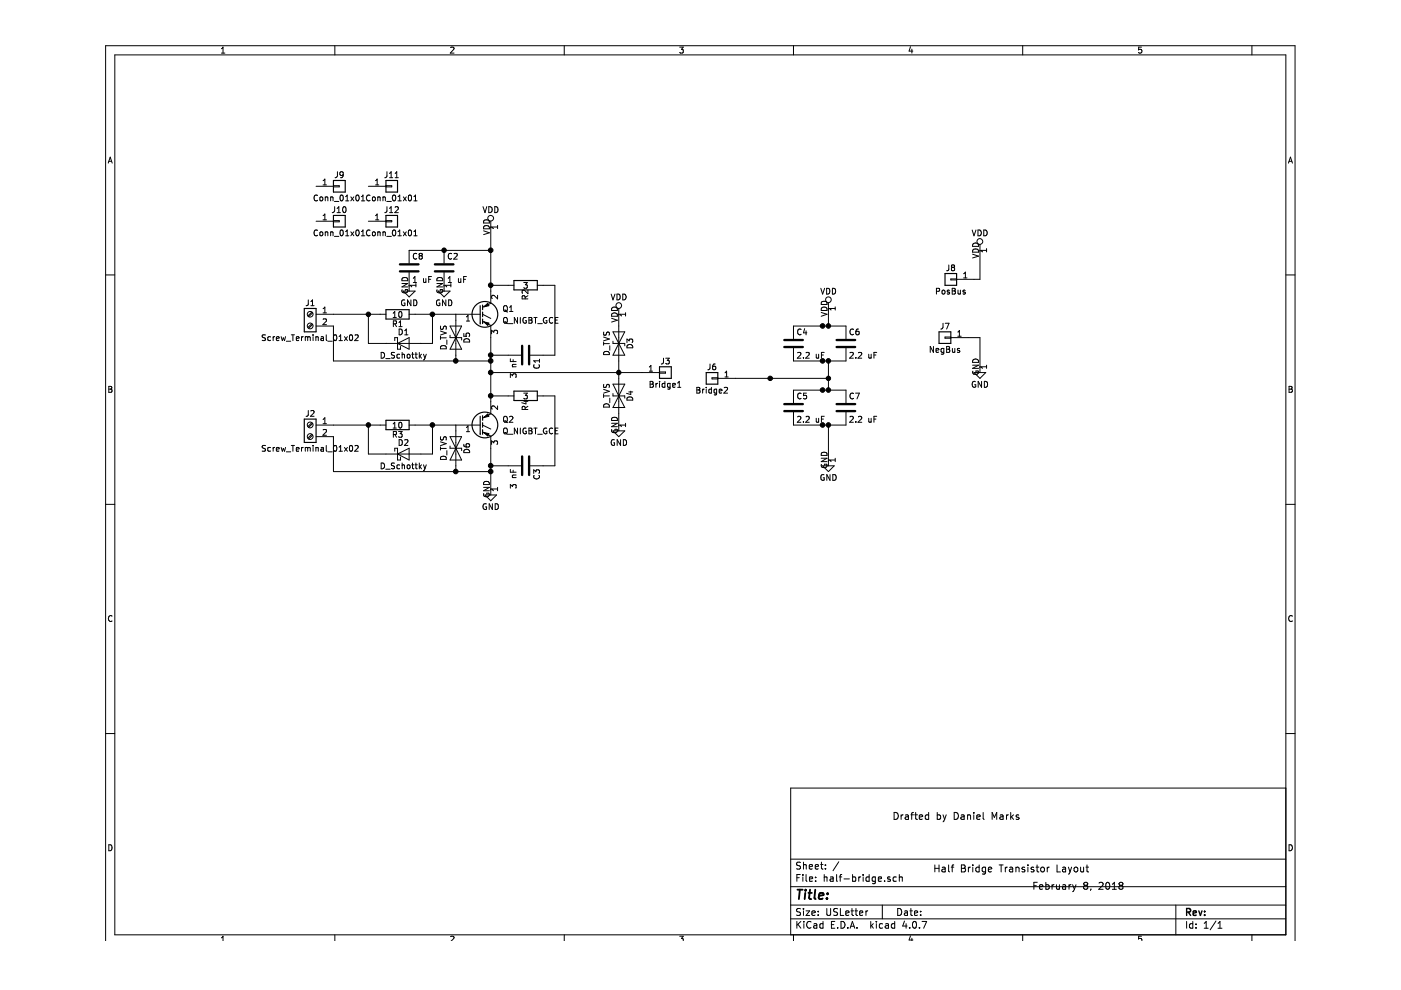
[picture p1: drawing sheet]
EESchema Schematic File Version 2
LIBS:power
LIBS:device
LIBS:switches
LIBS:relays
LIBS:motors
LIBS:transistors
LIBS:conn
LIBS:linear
LIBS:regul
LIBS:74xx
LIBS:cmos4000
LIBS:adc-dac
LIBS:memory
LIBS:xilinx
LIBS:microcontrollers
LIBS:dsp
LIBS:microchip
LIBS:analog_switches
LIBS:motorola
LIBS:texas
LIBS:intel
LIBS:audio
LIBS:interface
LIBS:digital-audio
LIBS:philips
LIBS:display
LIBS:cypress
LIBS:siliconi
LIBS:opto
LIBS:atmel
LIBS:contrib
LIBS:valves
LIBS:half-bridge-cache
EELAYER 25 0
EELAYER END
$Descr USLetter 11000 8500
encoding utf-8
Sheet 1 1
Title ""
Date ""
Rev ""
Comp ""
Comment1 ""
Comment2 ""
Comment3 ""
Comment4 ""
$EndDescr
$Comp
L Q_NIGBT_GCE Q1
U 1 1
P 3600 2700
F 0 "Q1" H 3800 2750 50  0000 L CNN
F 1 "Q_NIGBT_GCE" H 3800 2650 50  0000 L CNN
F 2 "TO_SOT_Packages_THT:TO-247_TO-3P_Vertical" H 3800 2800 50  0001 C CNN
F 3 "" H 3600 2700 50  0001 C CNN
	1    3600 2700
	1    0    0    -1  
$EndComp
$Comp
L R R1
U 1 1
P 2900 2700
F 0 "R1" V 2980 2700 50  0000 C CNN
F 1 "10" V 2900 2700 50  0000 C CNN
F 2 "Resistors_THT:R_Axial_DIN0411_L9.9mm_D3.6mm_P12.70mm_Horizontal" V 2830 2700 50  0001 C CNN
F 3 "" H 2900 2700 50  0001 C CNN
	1    2900 2700
	0    1    1    0   
$EndComp
Wire Wire Line
	3050 2700 3400 2700
$Comp
L D_Schottky D1
U 1 1
P 2950 2950
F 0 "D1" H 2950 3050 50  0000 C CNN
F 1 "D_Schottky" H 2950 2850 50  0000 C CNN
F 2 "Diodes_THT:D_DO-41_SOD81_P10.16mm_Horizontal" H 2950 2950 50  0001 C CNN
F 3 "" H 2950 2950 50  0001 C CNN
	1    2950 2950
	1    0    0    -1  
$EndComp
Wire Wire Line
	3200 2700 3200 2950
Wire Wire Line
	3200 2950 3100 2950
Connection ~ 3200 2700
Wire Wire Line
	2800 2950 2650 2950
Wire Wire Line
	2650 2950 2650 2700
Wire Wire Line
	2350 2700 2750 2700
$Comp
L R R2
U 1 1
P 4000 2450
F 0 "R2" H 4080 2450 50  0000 C CNN
F 1 "3" V 4000 2450 50  0000 C CNN
F 2 "Resistors_THT:R_Axial_DIN0414_L11.9mm_D4.5mm_P15.24mm_Horizontal" V 3930 2450 50  0001 C CNN
F 3 "" H 4000 2450 50  0001 C CNN
	1    4000 2450
	0    1    1    0   
$EndComp
$Comp
L C C1
U 1 1
P 4000 3050
F 0 "C1" H 4025 3150 50  0000 L CNN
F 1 "3 nF" H 4025 2950 50  0000 L CNN
F 2 "Capacitors_THT:C_Rect_L11.5mm_W6.9mm_P10.00mm_MKT" H 4038 2900 50  0001 C CNN
F 3 "" H 4000 3050 50  0001 C CNN
	1    4000 3050
	0    1    1    0   
$EndComp
Connection ~ 3700 3050
$Comp
L VDD #PWR3
U 1 1
P 3700 1950
F 0 "#PWR3" H 3700 1800 50  0001 C CNN
F 1 "VDD" H 3700 2100 50  0000 C CNN
F 2 "" H 3700 1950 50  0001 C CNN
F 3 "" H 3700 1950 50  0001 C CNN
	1    3700 1950
	1    0    0    -1  
$EndComp
Connection ~ 3700 2450
Wire Wire Line
	3700 2900 3700 3450
Wire Wire Line
	3700 2450 3850 2450
Wire Wire Line
	4150 2450 4250 2450
Wire Wire Line
	4250 2450 4250 3050
Wire Wire Line
	4250 3050 4150 3050
Wire Wire Line
	3700 3050 3850 3050
$Comp
L Q_NIGBT_GCE Q2
U 1 1
P 3600 3650
F 0 "Q2" H 3800 3700 50  0000 L CNN
F 1 "Q_NIGBT_GCE" H 3800 3600 50  0000 L CNN
F 2 "TO_SOT_Packages_THT:TO-247_TO-3P_Vertical" H 3800 3750 50  0001 C CNN
F 3 "" H 3600 3650 50  0001 C CNN
	1    3600 3650
	1    0    0    -1  
$EndComp
$Comp
L R R3
U 1 1
P 2900 3650
F 0 "R3" V 2980 3650 50  0000 C CNN
F 1 "10" V 2900 3650 50  0000 C CNN
F 2 "Resistors_THT:R_Axial_DIN0411_L9.9mm_D3.6mm_P12.70mm_Horizontal" V 2830 3650 50  0001 C CNN
F 3 "" H 2900 3650 50  0001 C CNN
	1    2900 3650
	0    1    1    0   
$EndComp
Wire Wire Line
	3050 3650 3400 3650
$Comp
L D_Schottky D2
U 1 1
P 2950 3900
F 0 "D2" H 2950 4000 50  0000 C CNN
F 1 "D_Schottky" H 2950 3800 50  0000 C CNN
F 2 "Diodes_THT:D_DO-41_SOD81_P10.16mm_Horizontal" H 2950 3900 50  0001 C CNN
F 3 "" H 2950 3900 50  0001 C CNN
	1    2950 3900
	1    0    0    -1  
$EndComp
Wire Wire Line
	3200 3650 3200 3900
Wire Wire Line
	3200 3900 3100 3900
Connection ~ 3200 3650
Wire Wire Line
	2800 3900 2650 3900
Wire Wire Line
	2650 3900 2650 3650
Wire Wire Line
	2350 3650 2750 3650
$Comp
L R R4
U 1 1
P 4000 3400
F 0 "R4" H 4080 3400 50  0000 C CNN
F 1 "3" V 4000 3400 50  0000 C CNN
F 2 "Resistors_THT:R_Axial_DIN0414_L11.9mm_D4.5mm_P15.24mm_Horizontal" V 3930 3400 50  0001 C CNN
F 3 "" H 4000 3400 50  0001 C CNN
	1    4000 3400
	0    1    1    0   
$EndComp
$Comp
L C C3
U 1 1
P 4000 4000
F 0 "C3" H 4025 4100 50  0000 L CNN
F 1 "3 nF" H 4025 3900 50  0000 L CNN
F 2 "Capacitors_THT:C_Rect_L11.5mm_W6.9mm_P10.00mm_MKT" H 4038 3850 50  0001 C CNN
F 3 "" H 4000 4000 50  0001 C CNN
	1    4000 4000
	0    1    1    0   
$EndComp
Connection ~ 3700 4000
Connection ~ 3700 3400
Wire Wire Line
	3700 3850 3700 4200
Wire Wire Line
	3700 3400 3850 3400
Wire Wire Line
	4150 3400 4250 3400
Wire Wire Line
	4250 3400 4250 4000
Wire Wire Line
	4250 4000 4150 4000
Wire Wire Line
	3700 4000 3850 4000
$Comp
L GND #PWR4
U 1 1
P 3700 4200
F 0 "#PWR4" H 3700 3950 50  0001 C CNN
F 1 "GND" H 3700 4050 50  0000 C CNN
F 2 "" H 3700 4200 50  0001 C CNN
F 3 "" H 3700 4200 50  0001 C CNN
	1    3700 4200
	1    0    0    -1  
$EndComp
$Comp
L C C2
U 1 1
P 3300 2300
F 0 "C2" H 3325 2400 50  0000 L CNN
F 1 "1 uF" H 3325 2200 50  0000 L CNN
F 2 "Capacitors_THT:C_Rect_L24.0mm_W12.2mm_P22.50mm_MKT" H 3338 2150 50  0001 C CNN
F 3 "" H 3300 2300 50  0001 C CNN
	1    3300 2300
	1    0    0    -1  
$EndComp
$Comp
L GND #PWR2
U 1 1
P 3300 2450
F 0 "#PWR2" H 3300 2200 50  0001 C CNN
F 1 "GND" H 3300 2300 50  0000 C CNN
F 2 "" H 3300 2450 50  0001 C CNN
F 3 "" H 3300 2450 50  0001 C CNN
	1    3300 2450
	1    0    0    -1  
$EndComp
Wire Wire Line
	3000 2150 3700 2150
Connection ~ 3700 2150
$Comp
L Screw_Terminal_01x02 J1
U 1 1
P 2150 2700
F 0 "J1" H 2150 2800 50  0000 C CNN
F 1 "Screw_Terminal_01x02" H 2150 2500 50  0000 C CNN
F 2 "Connectors_Terminal_Blocks:TerminalBlock_bornier-2_P5.08mm" H 2150 2700 50  0001 C CNN
F 3 "" H 2150 2700 50  0001 C CNN
	1    2150 2700
	-1   0    0    -1  
$EndComp
Connection ~ 2650 2700
Wire Wire Line
	2350 2800 2350 3100
$Comp
L Screw_Terminal_01x02 J2
U 1 1
P 2150 3650
F 0 "J2" H 2150 3750 50  0000 C CNN
F 1 "Screw_Terminal_01x02" H 2150 3450 50  0000 C CNN
F 2 "Connectors_Terminal_Blocks:TerminalBlock_bornier-2_P5.08mm" H 2150 3650 50  0001 C CNN
F 3 "" H 2150 3650 50  0001 C CNN
	1    2150 3650
	-1   0    0    -1  
$EndComp
Connection ~ 2650 3650
Wire Wire Line
	2350 3750 2350 4050
$Comp
L VDD #PWR7
U 1 1
P 6600 2650
F 0 "#PWR7" H 6600 2500 50  0001 C CNN
F 1 "VDD" H 6600 2800 50  0000 C CNN
F 2 "" H 6600 2650 50  0001 C CNN
F 3 "" H 6600 2650 50  0001 C CNN
	1    6600 2650
	1    0    0    -1  
$EndComp
$Comp
L GND #PWR8
U 1 1
P 6600 3950
F 0 "#PWR8" H 6600 3700 50  0001 C CNN
F 1 "GND" H 6600 3800 50  0000 C CNN
F 2 "" H 6600 3950 50  0001 C CNN
F 3 "" H 6600 3950 50  0001 C CNN
	1    6600 3950
	1    0    0    -1  
$EndComp
$Comp
L Conn_01x01 J3
U 1 1
P 5200 3200
F 0 "J3" H 5200 3300 50  0000 C CNN
F 1 "Bridge1" H 5200 3100 50  0000 C CNN
F 2 "Connectors:1pin" H 5200 3200 250 0001 C CNN
F 3 "" H 5200 3200 50  0001 C CNN
	1    5200 3200
	1    0    0    -1  
$EndComp
Wire Wire Line
	5000 3200 3700 3200
Connection ~ 3700 3200
$Comp
L Conn_01x01 J6
U 1 1
P 5600 3250
F 0 "J6" H 5600 3350 50  0000 C CNN
F 1 "Bridge2" H 5600 3150 50  0000 C CNN
F 2 "Connectors:1pin" H 5600 3250 250 0001 C CNN
F 3 "" H 5600 3250 50  0001 C CNN
	1    5600 3250
	-1   0    0    -1  
$EndComp
Wire Wire Line
	5800 3250 6600 3250
Connection ~ 6100 3250
$Comp
L GND #PWR10
U 1 1
P 7900 3150
F 0 "#PWR10" H 7900 2900 50  0001 C CNN
F 1 "GND" H 7900 3000 50  0000 C CNN
F 2 "" H 7900 3150 50  0001 C CNN
F 3 "" H 7900 3150 50  0001 C CNN
	1    7900 3150
	1    0    0    -1  
$EndComp
$Comp
L Conn_01x01 J7
U 1 1
P 7600 2900
F 0 "J7" H 7600 3000 50  0000 C CNN
F 1 "NegBus" H 7600 2800 50  0000 C CNN
F 2 "Connectors:1pin" H 7600 2900 250 0001 C CNN
F 3 "" H 7600 2900 50  0001 C CNN
	1    7600 2900
	-1   0    0    -1  
$EndComp
Wire Wire Line
	7800 2900 7900 2900
Wire Wire Line
	7900 2900 7900 3150
$Comp
L VDD #PWR9
U 1 1
P 7900 2150
F 0 "#PWR9" H 7900 2000 50  0001 C CNN
F 1 "VDD" H 7900 2300 50  0000 C CNN
F 2 "" H 7900 2150 50  0001 C CNN
F 3 "" H 7900 2150 50  0001 C CNN
	1    7900 2150
	1    0    0    -1  
$EndComp
$Comp
L Conn_01x01 J8
U 1 1
P 7650 2400
F 0 "J8" H 7650 2500 50  0000 C CNN
F 1 "PosBus" H 7650 2300 50  0000 C CNN
F 2 "Connectors:1pin" H 7650 2400 250 0001 C CNN
F 3 "" H 7650 2400 50  0001 C CNN
	1    7650 2400
	-1   0    0    -1  
$EndComp
Wire Wire Line
	7850 2400 7900 2400
Wire Wire Line
	7900 2400 7900 2150
Wire Wire Line
	2350 4050 3700 4050
Connection ~ 3700 4050
Wire Wire Line
	2350 3100 3700 3100
Connection ~ 3700 3100
Wire Wire Line
	3700 1950 3700 2500
$Comp
L Conn_01x01 J9
U 1 1
P 2400 1600
F 0 "J9" H 2400 1700 50  0000 C CNN
F 1 "Conn_01x01" H 2400 1500 50  0000 C CNN
F 2 "Connectors:1pin" H 2400 1600 150 0001 C CNN
F 3 "" H 2400 1600 50  0001 C CNN
	1    2400 1600
	1    0    0    -1  
$EndComp
$Comp
L Conn_01x01 J11
U 1 1
P 2850 1600
F 0 "J11" H 2850 1700 50  0000 C CNN
F 1 "Conn_01x01" H 2850 1500 50  0000 C CNN
F 2 "Connectors:1pin" H 2850 1600 150 0001 C CNN
F 3 "" H 2850 1600 50  0001 C CNN
	1    2850 1600
	1    0    0    -1  
$EndComp
$Comp
L Conn_01x01 J10
U 1 1
P 2400 1900
F 0 "J10" H 2400 2000 50  0000 C CNN
F 1 "Conn_01x01" H 2400 1800 50  0000 C CNN
F 2 "Connectors:1pin" H 2400 1900 150 0001 C CNN
F 3 "" H 2400 1900 50  0001 C CNN
	1    2400 1900
	1    0    0    -1  
$EndComp
$Comp
L Conn_01x01 J12
U 1 1
P 2850 1900
F 0 "J12" H 2850 2000 50  0000 C CNN
F 1 "Conn_01x01" H 2850 1800 50  0000 C CNN
F 2 "Connectors:1pin" H 2850 1900 150 0001 C CNN
F 3 "" H 2850 1900 50  0001 C CNN
	1    2850 1900
	1    0    0    -1  
$EndComp
$Comp
L D_TVS D5
U 1 1
P 3400 2900
F 0 "D5" H 3400 3000 50  0000 C CNN
F 1 "D_TVS" H 3400 2800 50  0000 C CNN
F 2 "Diodes_THT:D_DO-41_SOD81_P10.16mm_Horizontal" H 3400 2900 50  0001 C CNN
F 3 "" H 3400 2900 50  0001 C CNN
	1    3400 2900
	0    1    1    0   
$EndComp
Wire Wire Line
	3400 3050 3400 3100
Connection ~ 3400 3100
$Comp
L D_TVS D6
U 1 1
P 3400 3850
F 0 "D6" H 3400 3950 50  0000 C CNN
F 1 "D_TVS" H 3400 3750 50  0000 C CNN
F 2 "Diodes_THT:D_DO-41_SOD81_P10.16mm_Horizontal" H 3400 3850 50  0001 C CNN
F 3 "" H 3400 3850 50  0001 C CNN
	1    3400 3850
	0    1    1    0   
$EndComp
Wire Wire Line
	3400 3650 3400 3700
Wire Wire Line
	3400 4000 3400 4050
Connection ~ 3400 4050
Wire Wire Line
	3400 2700 3400 2750
$Comp
L C C4
U 1 1
P 6300 2950
F 0 "C4" H 6325 3050 50  0000 L CNN
F 1 "2.2 uF" H 6325 2850 50  0000 L CNN
F 2 "Capacitors_THT:C_Rect_L31.5mm_W11.0mm_P27.50mm_MKS4" H 6338 2800 50  0001 C CNN
F 3 "" H 6300 2950 50  0001 C CNN
	1    6300 2950
	1    0    0    -1  
$EndComp
$Comp
L C C6
U 1 1
P 6750 2950
F 0 "C6" H 6775 3050 50  0000 L CNN
F 1 "2.2 uF" H 6775 2850 50  0000 L CNN
F 2 "Capacitors_THT:C_Rect_L31.5mm_W11.0mm_P27.50mm_MKS4" H 6788 2800 50  0001 C CNN
F 3 "" H 6750 2950 50  0001 C CNN
	1    6750 2950
	1    0    0    -1  
$EndComp
$Comp
L C C5
U 1 1
P 6300 3500
F 0 "C5" H 6325 3600 50  0000 L CNN
F 1 "2.2 uF" H 6325 3400 50  0000 L CNN
F 2 "Capacitors_THT:C_Rect_L31.5mm_W11.0mm_P27.50mm_MKS4" H 6338 3350 50  0001 C CNN
F 3 "" H 6300 3500 50  0001 C CNN
	1    6300 3500
	1    0    0    -1  
$EndComp
$Comp
L C C7
U 1 1
P 6750 3500
F 0 "C7" H 6775 3600 50  0000 L CNN
F 1 "2.2 uF" H 6775 3400 50  0000 L CNN
F 2 "Capacitors_THT:C_Rect_L31.5mm_W11.0mm_P27.50mm_MKS4" H 6788 3350 50  0001 C CNN
F 3 "" H 6750 3500 50  0001 C CNN
	1    6750 3500
	1    0    0    -1  
$EndComp
Connection ~ 6550 2800
Wire Wire Line
	6600 2800 6600 2650
Connection ~ 6600 2800
Connection ~ 6550 3350
Connection ~ 6550 3100
Connection ~ 6550 3650
Wire Wire Line
	6600 3650 6600 3950
Connection ~ 6600 3650
Wire Wire Line
	6600 3100 6600 3350
Connection ~ 6600 3100
Connection ~ 6600 3350
Connection ~ 6600 3250
Wire Wire Line
	6300 3350 6750 3350
Wire Wire Line
	6300 3650 6750 3650
Wire Wire Line
	6300 2800 6750 2800
Wire Wire Line
	6300 3100 6750 3100
Text Notes 7500 7500 0    60   ~ 0
Half Bridge Transistor Layout
Text Notes 7150 7050 0    60   ~ 0
Drafted by Daniel Marks
Text Notes 8350 7650 0    60   ~ 0
February 8, 2018
$Comp
L C C8
U 1 1
P 3000 2300
F 0 "C8" H 3025 2400 50  0000 L CNN
F 1 "1 uF" H 3025 2200 50  0000 L CNN
F 2 "Capacitors_THT:C_Rect_L24.0mm_W12.2mm_P22.50mm_MKT" H 3038 2150 50  0001 C CNN
F 3 "" H 3000 2300 50  0001 C CNN
	1    3000 2300
	1    0    0    -1  
$EndComp
Connection ~ 3300 2150
$Comp
L GND #PWR1
U 1 1
P 3000 2450
F 0 "#PWR1" H 3000 2200 50  0001 C CNN
F 1 "GND" H 3000 2300 50  0000 C CNN
F 2 "" H 3000 2450 50  0001 C CNN
F 3 "" H 3000 2450 50  0001 C CNN
	1    3000 2450
	1    0    0    -1  
$EndComp
$Comp
L D_TVS D3
U 1 1
P 4800 2950
F 0 "D3" H 4800 3050 50  0000 C CNN
F 1 "D_TVS" H 4800 2850 50  0000 C CNN
F 2 "Diodes_THT:D_DO-201_P12.70mm_Horizontal" H 4800 2950 50  0001 C CNN
F 3 "" H 4800 2950 50  0001 C CNN
	1    4800 2950
	0    1    1    0   
$EndComp
$Comp
L D_TVS D4
U 1 1
P 4800 3400
F 0 "D4" H 4800 3500 50  0000 C CNN
F 1 "D_TVS" H 4800 3300 50  0000 C CNN
F 2 "Diodes_THT:D_DO-201_P12.70mm_Horizontal" H 4800 3400 50  0001 C CNN
F 3 "" H 4800 3400 50  0001 C CNN
	1    4800 3400
	0    1    1    0   
$EndComp
$Comp
L GND #PWR6
U 1 1
P 4800 3650
F 0 "#PWR6" H 4800 3400 50  0001 C CNN
F 1 "GND" H 4800 3500 50  0000 C CNN
F 2 "" H 4800 3650 50  0001 C CNN
F 3 "" H 4800 3650 50  0001 C CNN
	1    4800 3650
	1    0    0    -1  
$EndComp
$Comp
L VDD #PWR5
U 1 1
P 4800 2700
F 0 "#PWR5" H 4800 2550 50  0001 C CNN
F 1 "VDD" H 4800 2850 50  0000 C CNN
F 2 "" H 4800 2700 50  0001 C CNN
F 3 "" H 4800 2700 50  0001 C CNN
	1    4800 2700
	1    0    0    -1  
$EndComp
Wire Wire Line
	4800 2700 4800 2800
Wire Wire Line
	4800 3100 4800 3250
Connection ~ 4800 3200
Wire Wire Line
	4800 3550 4800 3650
$EndSCHEMATC
